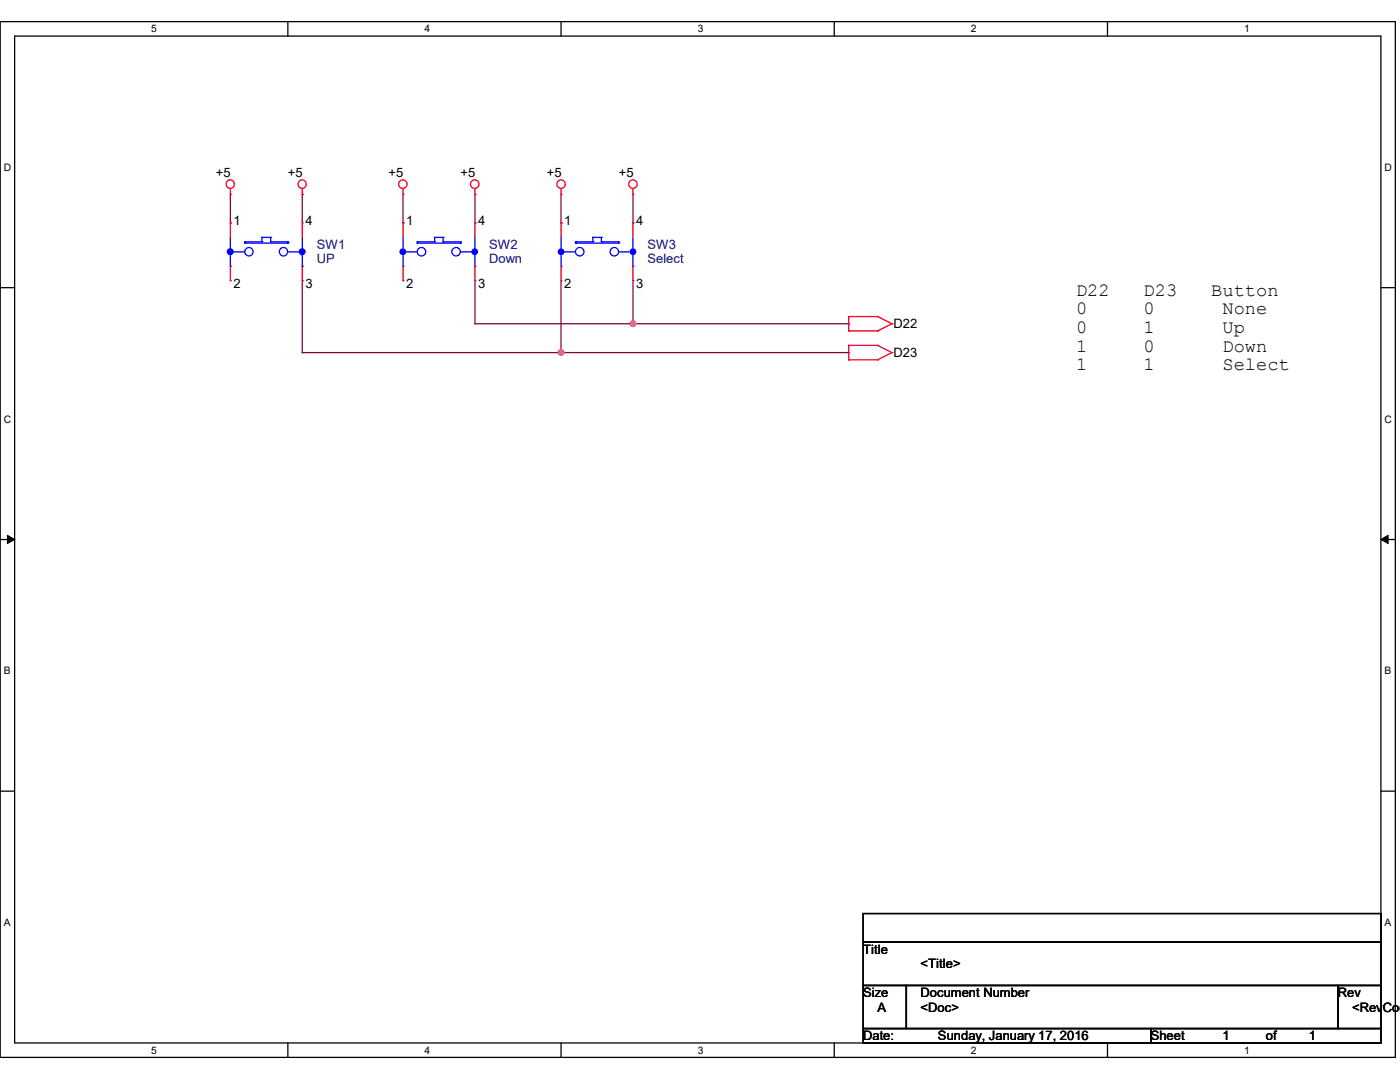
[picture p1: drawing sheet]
<svg xmlns="http://www.w3.org/2000/svg" width="279mm" height="216mm" viewBox="0 0 279 216" stroke-linecap="round" stroke-linejoin="round" font-family="sans-serif">
<path d="M0 4.3h278.5v206.7h-278.5zM2.9 7.2h272.7v200.9h-272.7z" fill="none" stroke="#000" stroke-width=".25"/>
<g fill="#fff">
<path d="M30.2 4.6h1.1v2.3h-1.1z"/>
<path d="M30.2 208.4h1.1v2.3h-1.1z"/>
</g>
<path d="M57.4 4.3v2.9M57.4 208.1v2.9" fill="none" stroke="#000" stroke-width=".25"/>
<g fill="#fff">
<path d="M84.7 4.6h1.1v2.3h-1.1z"/>
<path d="M84.7 208.4h1.1v2.3h-1.1z"/>
</g>
<path d="M112 4.3v2.9M112 208.1v2.9" fill="none" stroke="#000" stroke-width=".25"/>
<g fill="#fff">
<path d="M139.2 4.6h1.1v2.3h-1.1z"/>
<path d="M139.2 208.4h1.1v2.3h-1.1z"/>
</g>
<path d="M166.5 4.3v2.9M166.5 208.1v2.9" fill="none" stroke="#000" stroke-width=".25"/>
<g fill="#fff">
<path d="M193.8 4.6h1.1v2.3h-1.1z"/>
<path d="M193.8 208.4h1.1v2.3h-1.1z"/>
</g>
<path d="M221 4.3v2.9M221 208.1v2.9" fill="none" stroke="#000" stroke-width=".25"/>
<g fill="#fff">
<path d="M248.3 4.6h1.1v2.3h-1.1z"/>
<path d="M248.3 208.4h1.1v2.3h-1.1z"/>
<path d="M.8 32.3h1.4v2.2h-1.4z"/>
<path d="M276.3 32.3h1.4v2.2h-1.4z"/>
<path d="M.8 82.5h1.4v2.3h-1.4z"/>
<path d="M276.3 82.5h1.4v2.3h-1.4z"/>
</g>
<path d="M0 57.4h2.9M275.6 57.4h2.9" fill="none" stroke="#000" stroke-width=".25"/>
<g fill="#fff">
<path d="M.8 132.8h1.3v2.2h-1.3z"/>
<path d="M276.3 132.8h1.3v2.2h-1.3z"/>
</g>
<path d="M0 107.7h2.9M275.6 107.7h2.9" fill="none" stroke="#000" stroke-width=".25"/>
<path d="M1.5 106.8l1.4 .9-1.4 .8zM275.6 107.7l1.4-.9v1.7z" fill="#000" stroke="#000" stroke-width=".2"/>
<g fill="#fff">
<path d="M.8 183h1.3v2.2h-1.3z"/>
<path d="M276.3 183h1.3v2.2h-1.3z"/>
</g>
<path d="M0 157.9h2.9M275.6 157.9h2.9M172.3 182.3h103.3v5.7h-103.3zM172.3 188h103.3v8.6h-103.3zM172.3 196.6h8.6v8.6h-8.6zM180.9 196.6h86.1v8.6h-86.1zM267 196.6h8.6v8.6h-8.6zM172.3 205.2h57.4v2.9h-57.4zM229.7 205.2h45.9v2.9h-45.9z" fill="none" stroke="#000" stroke-width=".25"/>
<g fill="none" stroke="#800040" stroke-width=".25">
<path d="M46 38.8v5.7M60.3 38.8h.1M60.3 38.8v5.7M80.4 38.8v5.7M94.8 38.8v5.7M112 38.8v5.7M126.3 38.8v5.7M46 44.5h.1M60.3 56v14.4M80.4 44.5h.1M94.8 44.5h.1M94.8 56v8.6"/>
<path d="M112 44.5h.1M112 56v14.4M126.3 44.5h.1M126.3 56v8.6M60.3 70.4h.1M60.3 70.4h109.1M94.8 64.6h.1M94.8 64.6h74.6M112 70.4h.1M126.3 64.6h.1M169.4 70.4h.1M169.4 64.6h.1"/>
</g>
<g fill="#f0f" stroke="#f0f" stroke-width=".25">
<circle cx="112" cy="70.3" r=".55"/>
<circle cx="126.3" cy="64.6" r=".55"/>
</g>
<g fill="none" stroke="#f00" stroke-width=".25">
<path d="M46 38.8h.1M46 37.6v1.2M60.3 38.8h.1M60.3 37.6v1.2M80.4 38.8h.1M80.4 37.6v1.2M94.8 38.8h.1M94.8 37.6v1.2M112 38.8h.1M112 37.6v1.2M126.3 38.8h.1M126.3 37.6v1.2"/>
<path d="M46 44.5h.1M46 56h.1M46 44.5v2.9M46 53.1v2.9M60.3 44.5h.1M60.3 56h.1M60.3 44.5v2.9M60.3 53.1v2.9M80.4 44.5h.1M80.4 56h.1M80.4 44.5v2.9M80.4 53.1v2.9"/>
<path d="M94.8 44.5h.1M94.8 56h.1M94.8 44.5v2.9M94.8 53.1v2.9M112 44.5h.1M112 56h.1M112 44.5v2.9M112 53.1v2.9M126.3 44.5h.1M126.3 56h.1M126.3 44.5v2.9M126.3 53.1v2.9"/>
<path d="M169.4 63.2h.1M169.4 66h.1M169.4 68.9h.1M169.4 71.8h.1M169.4 63.2h5.7M169.4 63.2v2.8M169.4 68.9v2.9M169.4 66h5.7M169.4 68.9h5.7M169.4 71.8h5.7M175.1 63.2h.1M175.1 66h.1"/>
<path d="M175.1 68.9h.1M175.1 71.8h.1M175.1 63.2l2.9 1.4M175.1 68.9l2.9 1.5M178 64.6h.1M178 70.4h.1M178 64.6l-2.9 1.4M178 70.4l-2.9 1.4"/>
<circle cx="45.9" cy="36.7" r=".83"/>
<circle cx="60.3" cy="36.7" r=".83"/>
<circle cx="80.4" cy="36.7" r=".85"/>
<circle cx="94.7" cy="36.7" r=".85"/>
<circle cx="112" cy="36.7" r=".85"/>
<circle cx="126.3" cy="36.7" r=".85"/>
</g>
<g fill="none" stroke="#00f" stroke-width=".25">
<path d="M46 50.2h.1M46 53.1h.1M46 50.2h2.9M46 47.4v5.7M48.9 48.3h.1M48.9 48.5h.1M48.9 48.5h8.5M48.9 48.3h3.4M48.9 48.3v.2M52.3 47.4h.1M52.3 48.3h.1M52.3 47.4h1.7"/>
<path d="M52.3 47.4v.9M54 48.3h.1M54 47.4h.1M54 48.3h3.4M54 47.4v.9M57.4 48.5h.1M57.4 48.3h.1M57.4 50.2h2.9M57.4 48.3v.2M60.3 50.2h.1M60.3 53.1h.1M60.3 47.4v5.7"/>
<path d="M80.4 50.2h.1M80.4 53.1h.1M80.4 50.2h2.9M80.4 47.4v5.7M83.3 48.3h.1M83.3 48.5h.1M83.3 48.5h8.6M83.3 48.3h3.4M83.3 48.3v.2M86.7 47.4h.1M86.7 48.3h.1M86.7 47.4h1.7"/>
<path d="M86.7 47.4v.9M88.4 48.3h.1M88.4 47.4h.1M88.4 48.3h3.5M88.4 47.4v.9M91.9 48.5h.1M91.9 48.3h.1M91.9 48.3v.2M91.9 50.2h2.9M94.8 50.2h.1M94.8 53.1h.1M94.8 47.4v5.7"/>
<path d="M112 50.2h.1M112 53.1h.1M112 50.2h2.9M112 47.4v5.7M114.9 48.3h.1M114.9 48.5h.1M114.9 48.5h8.6M114.9 48.3h3.4M114.9 48.3v.2M118.3 47.4h.1M118.3 48.3h.1M118.3 47.4h1.7"/>
<path d="M118.3 47.4v.9M120 48.3h.1M120 47.4h.1M120 48.3h3.5M120 47.4v.9M123.5 48.5h.1M123.5 48.3h.1M123.5 50.2h2.8M123.5 48.3v.2M126.3 50.2h.1M126.3 53.1h.1M126.3 47.4v5.7"/>
<circle cx="49.7" cy="50.2" r=".83"/>
<circle cx="56.6" cy="50.2" r=".83"/>
<circle cx="84.1" cy="50.2" r=".85"/>
<circle cx="91" cy="50.2" r=".85"/>
<circle cx="115.7" cy="50.2" r=".85"/>
<circle cx="122.6" cy="50.2" r=".85"/>
</g>
<g fill="#00f" stroke="#00f" stroke-width=".25">
<circle cx="94.7" cy="50.2" r=".55"/>
<circle cx="80.4" cy="50.2" r=".55"/>
<circle cx="126.3" cy="50.2" r=".55"/>
<circle cx="112" cy="50.2" r=".55"/>
<circle cx="60.3" cy="50.2" r=".57"/>
<circle cx="46" cy="50.2" r=".57"/>
</g>
<g font-size="3.7">
<text x="214.8" y="59">D22</text>
<text x="228.2" y="59">D23</text>
<text x="241.7" y="59">Button</text>
<text x="214.8" y="62.7">0</text>
<text x="228.2" y="62.7">0</text>
<text x="244" y="62.7">None</text>
<text x="214.8" y="66.5">0</text>
<text x="214.8" y="70.2">1</text>
<text x="228.2" y="66.5">1</text>
<text x="228.2" y="70.2">0</text>
<text x="244" y="66.5">Up</text>
<text x="244" y="70.2">Down</text>
<text x="214.8" y="73.9">1</text>
<text x="228.2" y="73.9">1</text>
<text x="244" y="73.9">Select</text>
</g>
<g font-size="2.6">
<text x="43.1" y="35.3">+5</text>
<text x="57.4" y="35.3">+5</text>
<text x="77.6" y="35.3">+5</text>
<text x="91.9" y="35.3">+5</text>
<text x="109.1" y="35.3">+5</text>
<text x="123.5" y="35.3">+5</text>
<text x="46.6" y="44.8">1</text>
<text x="61" y="44.8">4</text>
<text x="81.1" y="44.8">1</text>
<text x="95.4" y="44.8">4</text>
<text x="112.6" y="44.8">1</text>
<text x="127" y="44.8">4</text>
<text x="46.6" y="57.4">2</text>
<text x="61" y="57.4">3</text>
<text x="81.1" y="57.4">2</text>
<text x="95.4" y="57.4">3</text>
<text x="112.6" y="57.4">2</text>
<text x="127" y="57.4">3</text>
<text x="178.3" y="65.5">D22</text>
<text x="178.3" y="71.2">D23</text>
<text x="172.3" y="190.3">Title</text>
<text x="183.7" y="193.2">&lt;Title&gt;</text>
<text x="172.3" y="199">Size</text>
<text x="175.1" y="201.8">A</text>
<text x="183.7" y="199">Document Number</text>
<text x="183.7" y="201.8">&lt;Doc&gt;</text>
<text x="267" y="199">Rev</text>
<text x="269.8" y="201.8">&lt;RevCod</text>
<text x="172.3" y="207.6">Date:</text>
<text x="187.2" y="207.6">Sunday, January 17, 2016</text>
<text x="229.7" y="207.6">Sheet</text>
<text x="244" y="207.6">1</text>
<text x="252.6" y="207.6">of</text>
<text x="261.2" y="207.6">1</text>
</g>
<g font-size="2.6" fill="#000080">
<text x="63.2" y="49.7">SW1</text>
<text x="63.2" y="52.6">UP</text>
<text x="97.6" y="49.7">SW2</text>
<text x="97.6" y="52.6">Down</text>
<text x="129.2" y="49.7">SW3</text>
<text x="129.2" y="52.6">Select</text>
</g>
<g font-size="2.1">
<text x="30.2" y="6.4">5</text>
<text x="84.7" y="6.4">4</text>
<text x="139.2" y="6.4">3</text>
<text x="193.8" y="6.4">2</text>
<text x="248.3" y="6.4">1</text>
<text x=".8" y="34.1">D</text>
<text x="276.3" y="34.1">D</text>
<text x=".8" y="84.3">C</text>
<text x="276.3" y="84.3">C</text>
<text x=".8" y="134.6">B</text>
<text x="276.3" y="134.6">B</text>
<text x=".8" y="184.8">A</text>
<text x="276.3" y="184.8">A</text>
<text x="30.2" y="210.2">5</text>
<text x="84.7" y="210.2">4</text>
<text x="139.2" y="210.2">3</text>
<text x="193.8" y="210.2">2</text>
<text x="248.3" y="210.2">1</text>
</g>
</svg>
